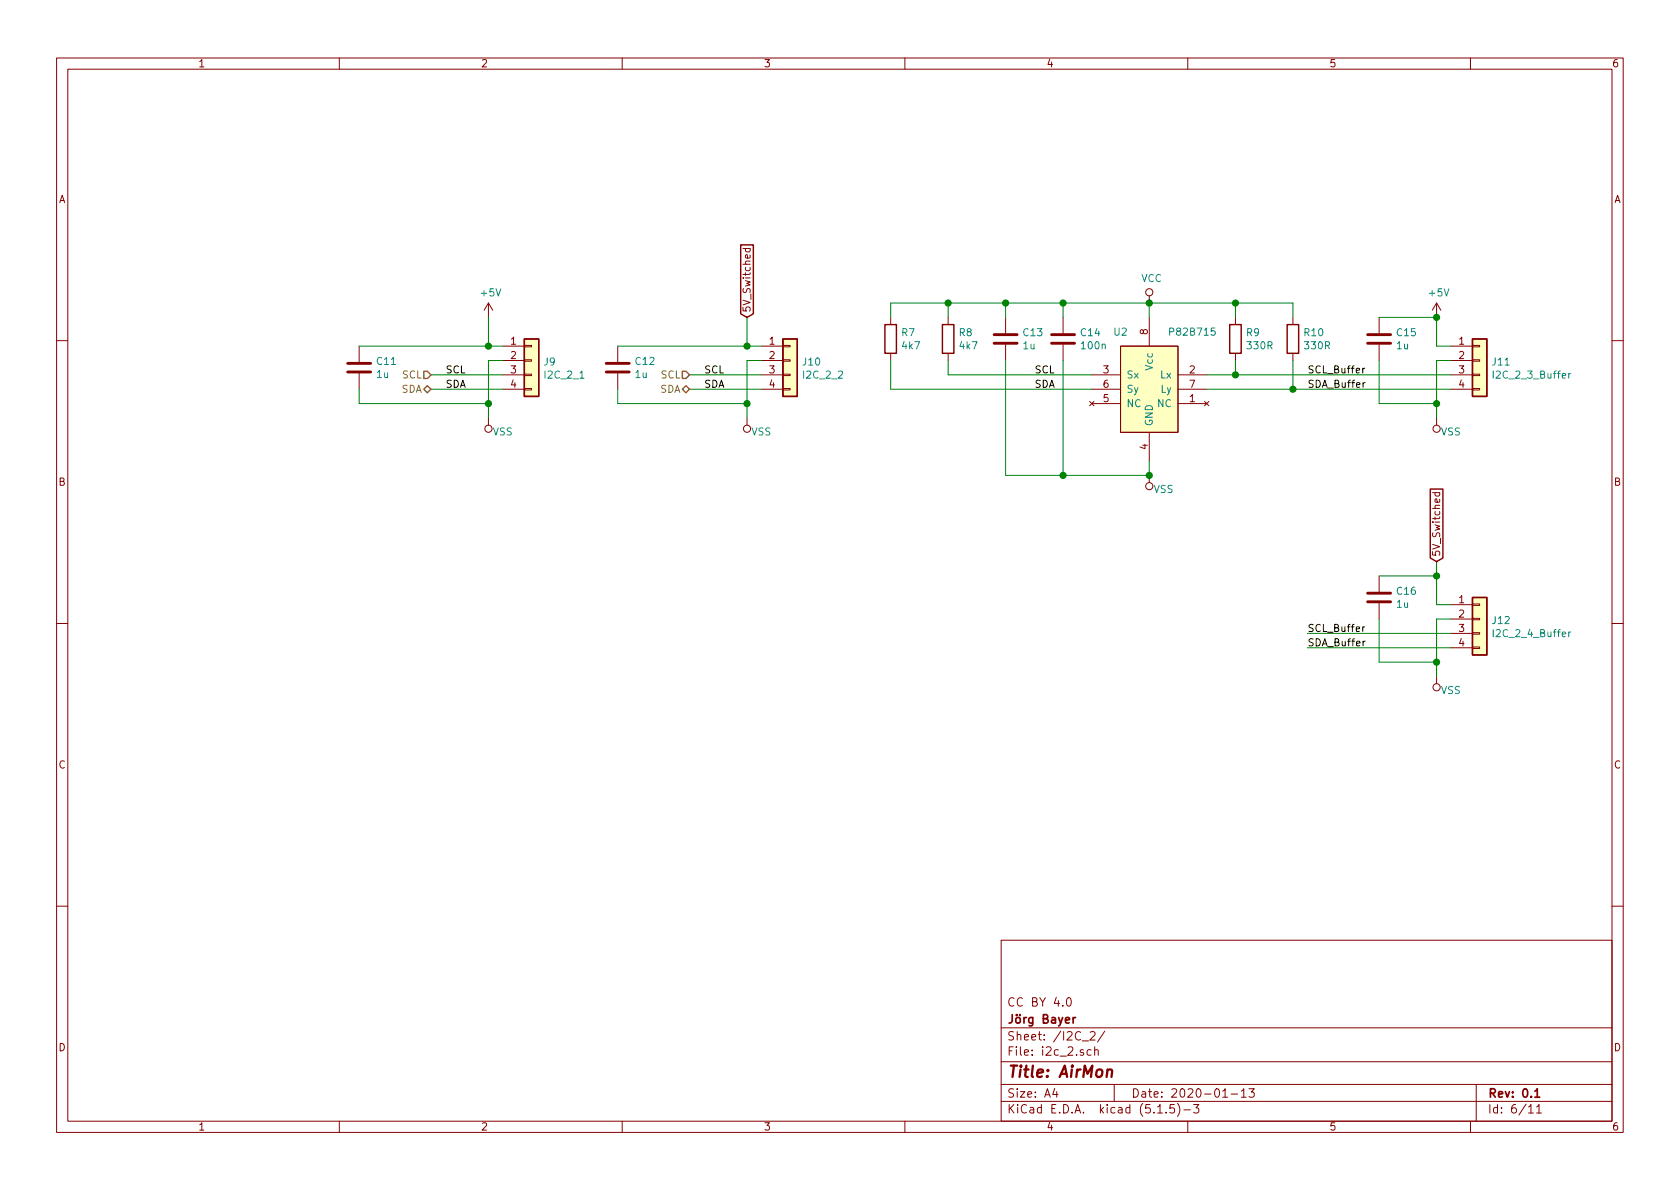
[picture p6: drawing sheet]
EESchema Schematic File Version 4
EELAYER 30 0
EELAYER END
$Descr A4 11693 8268
encoding utf-8
Sheet 6 11
Title "AirMon"
Date "2020-01-13"
Rev "0.1"
Comp "Jörg Bayer"
Comment1 "CC BY 4.0"
Comment2 ""
Comment3 ""
Comment4 ""
$EndDescr
$Comp
L Connector_Generic:Conn_01x04 J?
U 1 1
P 5500 2500
AR Path="/5E198729/5E199423" Ref="J?"  Part="1" 
AR Path="/5E1991ED/5E199423" Ref="J10"  Part="1" 
F 0 "J10" H 5580 2492 50  0000 L CNN
F 1 "I2C_2_2" H 5580 2401 50  0000 L CNN
F 2 "Connector_PinSocket_2.54mm:PinSocket_1x04_P2.54mm_Vertical" H 5500 2500 50  0001 C CNN
F 3 "~" H 5500 2500 50  0001 C CNN
	1    5500 2500
	1    0    0    -1  
$EndComp
Wire Wire Line
	5300 2600 4800 2600
Wire Wire Line
	5300 2700 4800 2700
Wire Wire Line
	5300 2400 5200 2400
Wire Wire Line
	5200 2400 5200 2200
Wire Wire Line
	5300 2500 5200 2500
Wire Wire Line
	5200 2500 5200 2800
$Comp
L power:VSS #PWR?
U 1 1
P 5200 2900
AR Path="/5DD6D4DA/5DEBB035/5E199436" Ref="#PWR?"  Part="1" 
AR Path="/5E15DEC3/5E199436" Ref="#PWR?"  Part="1" 
AR Path="/5E151517/5E199436" Ref="#PWR?"  Part="1" 
AR Path="/5E1961BA/5E199436" Ref="#PWR?"  Part="1" 
AR Path="/5E198729/5E199436" Ref="#PWR?"  Part="1" 
AR Path="/5E1991ED/5E199436" Ref="#PWR019"  Part="1" 
F 0 "#PWR019" H 5200 2750 50  0001 C CNN
F 1 "VSS" H 5100 3000 50  0000 C CNN
F 2 "" H 5200 2900 50  0001 C CNN
F 3 "" H 5200 2900 50  0001 C CNN
	1    5200 2900
	-1   0    0    1   
$EndComp
Text Label 4900 2600 0    50   ~ 0
SCL
Text Label 4900 2700 0    50   ~ 0
SDA
Text HLabel 4800 2600 0    50   Input ~ 0
SCL
Text HLabel 4800 2700 0    50   BiDi ~ 0
SDA
$Comp
L power:VCC #PWR?
U 1 1
P 8000 2100
AR Path="/5DD6D4DA/5DEBB035/5E19944D" Ref="#PWR?"  Part="1" 
AR Path="/5E15DEC3/5E19944D" Ref="#PWR?"  Part="1" 
AR Path="/5E151517/5E19944D" Ref="#PWR?"  Part="1" 
AR Path="/5E1961BA/5E19944D" Ref="#PWR?"  Part="1" 
AR Path="/5E198729/5E19944D" Ref="#PWR?"  Part="1" 
AR Path="/5E1991ED/5E19944D" Ref="#PWR020"  Part="1" 
F 0 "#PWR020" H 8000 1950 50  0001 C CNN
F 1 "VCC" H 8017 2273 50  0000 C CNN
F 2 "" H 8000 2100 50  0001 C CNN
F 3 "" H 8000 2100 50  0001 C CNN
	1    8000 2100
	1    0    0    -1  
$EndComp
$Comp
L power:VSS #PWR?
U 1 1
P 8000 3300
AR Path="/5DD6D4DA/5DEBB035/5E199453" Ref="#PWR?"  Part="1" 
AR Path="/5E15DEC3/5E199453" Ref="#PWR?"  Part="1" 
AR Path="/5E151517/5E199453" Ref="#PWR?"  Part="1" 
AR Path="/5E1961BA/5E199453" Ref="#PWR?"  Part="1" 
AR Path="/5E198729/5E199453" Ref="#PWR?"  Part="1" 
AR Path="/5E1991ED/5E199453" Ref="#PWR021"  Part="1" 
F 0 "#PWR021" H 8000 3150 50  0001 C CNN
F 1 "VSS" H 7900 3400 50  0000 C CNN
F 2 "" H 8000 3300 50  0001 C CNN
F 3 "" H 8000 3300 50  0001 C CNN
	1    8000 3300
	-1   0    0    1   
$EndComp
Text Label 7200 2600 0    50   ~ 0
SCL
Text Label 7200 2700 0    50   ~ 0
SDA
$Comp
L Device:C C?
U 1 1
P 4300 2550
AR Path="/5DD6D4DA/5DD6D50E/5E19A6BC" Ref="C?"  Part="1" 
AR Path="/5DD6D4DA/5DDED058/5E19A6BC" Ref="C?"  Part="1" 
AR Path="/5DD6D4DA/5DDED066/5E19A6BC" Ref="C?"  Part="1" 
AR Path="/5DD6D4DA/5DDED074/5E19A6BC" Ref="C?"  Part="1" 
AR Path="/5E15DEC3/5E19A6BC" Ref="C?"  Part="1" 
AR Path="/5E151517/5E19A6BC" Ref="C?"  Part="1" 
AR Path="/5E1991ED/5E19A6BC" Ref="C12"  Part="1" 
F 0 "C12" H 4415 2596 50  0000 L CNN
F 1 "1u" H 4415 2505 50  0000 L CNN
F 2 "Capacitor_SMD:C_0805_2012Metric" H 4338 2400 50  0001 C CNN
F 3 "~" H 4300 2550 50  0001 C CNN
F 4 "CL21B105KBFNNNE" H 4300 2550 50  0001 C CNN "manf#"
F 5 "C28323" H 0   0   50  0001 C CNN "lcsc#"
	1    4300 2550
	1    0    0    -1  
$EndComp
Wire Wire Line
	4300 2400 5200 2400
Connection ~ 5200 2400
Wire Wire Line
	4300 2700 4300 2800
Wire Wire Line
	4300 2800 5200 2800
Connection ~ 5200 2800
Wire Wire Line
	5200 2800 5200 2900
$Comp
L global:P82B715 U2
U 1 1
P 8000 2700
F 0 "U2" H 7800 3100 50  0000 C CNN
F 1 "P82B715" H 8300 3100 50  0000 C CNN
F 2 "Package_SO:SOIC-8_3.9x4.9mm_P1.27mm" H 8000 2700 50  0001 C CNN
F 3 "http://www.ti.com/lit/ds/symlink/p82b715.pdf" H 8000 2700 50  0001 C CNN
F 4 "P82B715" H 0   0   50  0001 C CNN "manf#"
F 5 "	296-24729-1-ND	" H 0   0   50  0001 C CNN "digikey#"
	1    8000 2700
	1    0    0    -1  
$EndComp
Wire Wire Line
	8000 2100 8000 2200
Wire Wire Line
	8000 3200 8000 3300
$Comp
L Device:R R?
U 1 1
P 6600 2350
AR Path="/5DD6D4DA/5DD6D50E/5E19BE86" Ref="R?"  Part="1" 
AR Path="/5DD6D4DA/5DDED058/5E19BE86" Ref="R?"  Part="1" 
AR Path="/5DD6D4DA/5DDED066/5E19BE86" Ref="R?"  Part="1" 
AR Path="/5DD6D4DA/5DDED074/5E19BE86" Ref="R?"  Part="1" 
AR Path="/5DD6D4DA/5DD6D549/5E19BE86" Ref="R?"  Part="1" 
AR Path="/5DD6D4DA/5DDFF593/5E19BE86" Ref="R?"  Part="1" 
AR Path="/5DD6D4DA/5DE2F431/5E19BE86" Ref="R?"  Part="1" 
AR Path="/5E15DEC3/5E19BE86" Ref="R?"  Part="1" 
AR Path="/5E151517/5E19BE86" Ref="R?"  Part="1" 
AR Path="/5E1991ED/5E19BE86" Ref="R8"  Part="1" 
F 0 "R8" H 6530 2396 50  0000 R CNN
F 1 "4k7" H 6530 2305 50  0000 R CNN
F 2 "Resistor_SMD:R_0603_1608Metric" V 6530 2350 50  0001 C CNN
F 3 "~" H 6600 2350 50  0001 C CNN
F 4 "C23162" H 0   0   50  0001 C CNN "lcsc#"
F 5 "0603WAF4701T5E" H 0   0   50  0001 C CNN "manf#"
	1    6600 2350
	-1   0    0    -1  
$EndComp
$Comp
L Device:R R?
U 1 1
P 6200 2350
AR Path="/5DD6D4DA/5DD6D50E/5E19BF5B" Ref="R?"  Part="1" 
AR Path="/5DD6D4DA/5DDED058/5E19BF5B" Ref="R?"  Part="1" 
AR Path="/5DD6D4DA/5DDED066/5E19BF5B" Ref="R?"  Part="1" 
AR Path="/5DD6D4DA/5DDED074/5E19BF5B" Ref="R?"  Part="1" 
AR Path="/5DD6D4DA/5DD6D549/5E19BF5B" Ref="R?"  Part="1" 
AR Path="/5DD6D4DA/5DDFF593/5E19BF5B" Ref="R?"  Part="1" 
AR Path="/5DD6D4DA/5DE2F431/5E19BF5B" Ref="R?"  Part="1" 
AR Path="/5E15DEC3/5E19BF5B" Ref="R?"  Part="1" 
AR Path="/5E151517/5E19BF5B" Ref="R?"  Part="1" 
AR Path="/5E1991ED/5E19BF5B" Ref="R7"  Part="1" 
F 0 "R7" H 6130 2396 50  0000 R CNN
F 1 "4k7" H 6130 2305 50  0000 R CNN
F 2 "Resistor_SMD:R_0603_1608Metric" V 6130 2350 50  0001 C CNN
F 3 "~" H 6200 2350 50  0001 C CNN
F 4 "C23162" H 0   0   50  0001 C CNN "lcsc#"
F 5 "0603WAF4701T5E" H 0   0   50  0001 C CNN "manf#"
	1    6200 2350
	-1   0    0    -1  
$EndComp
Wire Wire Line
	6600 2600 6600 2500
Wire Wire Line
	6600 2600 7600 2600
Wire Wire Line
	6200 2700 6200 2500
Wire Wire Line
	6200 2700 7600 2700
Wire Wire Line
	6200 2200 6200 2100
Wire Wire Line
	6200 2100 6600 2100
Connection ~ 8000 2100
Wire Wire Line
	6600 2200 6600 2100
Connection ~ 6600 2100
Wire Wire Line
	6600 2100 7000 2100
$Comp
L Device:R R?
U 1 1
P 9000 2350
AR Path="/5DD6D4DA/5DD6D50E/5E19C56E" Ref="R?"  Part="1" 
AR Path="/5DD6D4DA/5DDED058/5E19C56E" Ref="R?"  Part="1" 
AR Path="/5DD6D4DA/5DDED066/5E19C56E" Ref="R?"  Part="1" 
AR Path="/5DD6D4DA/5DDED074/5E19C56E" Ref="R?"  Part="1" 
AR Path="/5DD6D4DA/5DD6D549/5E19C56E" Ref="R?"  Part="1" 
AR Path="/5DD6D4DA/5DDFF593/5E19C56E" Ref="R?"  Part="1" 
AR Path="/5DD6D4DA/5DE2F431/5E19C56E" Ref="R?"  Part="1" 
AR Path="/5E15DEC3/5E19C56E" Ref="R?"  Part="1" 
AR Path="/5E151517/5E19C56E" Ref="R?"  Part="1" 
AR Path="/5E1991ED/5E19C56E" Ref="R10"  Part="1" 
F 0 "R10" H 8930 2396 50  0000 R CNN
F 1 "330R" H 8930 2305 50  0000 R CNN
F 2 "Resistor_SMD:R_0603_1608Metric" V 8930 2350 50  0001 C CNN
F 3 "~" H 9000 2350 50  0001 C CNN
F 4 "C23138" H 0   0   50  0001 C CNN "lcsc#"
F 5 "0603WAF3300T5E" H 0   0   50  0001 C CNN "manf#"
	1    9000 2350
	-1   0    0    -1  
$EndComp
$Comp
L Device:R R?
U 1 1
P 8600 2350
AR Path="/5DD6D4DA/5DD6D50E/5E19C574" Ref="R?"  Part="1" 
AR Path="/5DD6D4DA/5DDED058/5E19C574" Ref="R?"  Part="1" 
AR Path="/5DD6D4DA/5DDED066/5E19C574" Ref="R?"  Part="1" 
AR Path="/5DD6D4DA/5DDED074/5E19C574" Ref="R?"  Part="1" 
AR Path="/5DD6D4DA/5DD6D549/5E19C574" Ref="R?"  Part="1" 
AR Path="/5DD6D4DA/5DDFF593/5E19C574" Ref="R?"  Part="1" 
AR Path="/5DD6D4DA/5DE2F431/5E19C574" Ref="R?"  Part="1" 
AR Path="/5E15DEC3/5E19C574" Ref="R?"  Part="1" 
AR Path="/5E151517/5E19C574" Ref="R?"  Part="1" 
AR Path="/5E1991ED/5E19C574" Ref="R9"  Part="1" 
F 0 "R9" H 8530 2396 50  0000 R CNN
F 1 "330R" H 8530 2305 50  0000 R CNN
F 2 "Resistor_SMD:R_0603_1608Metric" V 8530 2350 50  0001 C CNN
F 3 "~" H 8600 2350 50  0001 C CNN
F 4 "C23138" H 0   0   50  0001 C CNN "lcsc#"
F 5 "0603WAF3300T5E" H 0   0   50  0001 C CNN "manf#"
	1    8600 2350
	-1   0    0    -1  
$EndComp
Wire Wire Line
	8400 2600 8600 2600
Wire Wire Line
	8600 2600 8600 2500
Wire Wire Line
	9000 2700 9000 2500
Wire Wire Line
	8400 2700 9000 2700
Wire Wire Line
	8600 2200 8600 2100
Wire Wire Line
	8600 2100 8000 2100
Wire Wire Line
	8600 2100 9000 2100
Wire Wire Line
	9000 2100 9000 2200
Connection ~ 8600 2100
$Comp
L Connector_Generic:Conn_01x04 J?
U 1 1
P 10300 2500
AR Path="/5E198729/5E19E04D" Ref="J?"  Part="1" 
AR Path="/5E1991ED/5E19E04D" Ref="J11"  Part="1" 
F 0 "J11" H 10380 2492 50  0000 L CNN
F 1 "I2C_2_3_Buffer" H 10380 2401 50  0000 L CNN
F 2 "Connector_PinSocket_2.54mm:PinSocket_1x04_P2.54mm_Vertical" H 10300 2500 50  0001 C CNN
F 3 "~" H 10300 2500 50  0001 C CNN
	1    10300 2500
	1    0    0    -1  
$EndComp
Wire Wire Line
	10100 2400 10000 2400
Wire Wire Line
	10000 2400 10000 2200
Wire Wire Line
	10100 2500 10000 2500
$Comp
L power:VSS #PWR?
U 1 1
P 10000 2900
AR Path="/5DD6D4DA/5DEBB035/5E19E05F" Ref="#PWR?"  Part="1" 
AR Path="/5E15DEC3/5E19E05F" Ref="#PWR?"  Part="1" 
AR Path="/5E151517/5E19E05F" Ref="#PWR?"  Part="1" 
AR Path="/5E1961BA/5E19E05F" Ref="#PWR?"  Part="1" 
AR Path="/5E198729/5E19E05F" Ref="#PWR?"  Part="1" 
AR Path="/5E1991ED/5E19E05F" Ref="#PWR023"  Part="1" 
F 0 "#PWR023" H 10000 2750 50  0001 C CNN
F 1 "VSS" H 9900 3000 50  0000 C CNN
F 2 "" H 10000 2900 50  0001 C CNN
F 3 "" H 10000 2900 50  0001 C CNN
	1    10000 2900
	-1   0    0    1   
$EndComp
Wire Wire Line
	10000 2500 10000 2800
Wire Wire Line
	9000 2700 10100 2700
Connection ~ 9000 2700
Wire Wire Line
	8600 2600 10100 2600
Connection ~ 8600 2600
$Comp
L power:+5V #PWR?
U 1 1
P 10000 2200
AR Path="/5E18E639/5E1A15D1" Ref="#PWR?"  Part="1" 
AR Path="/5E1991ED/5E1A15D1" Ref="#PWR022"  Part="1" 
F 0 "#PWR022" H 10000 2050 50  0001 C CNN
F 1 "+5V" H 10015 2373 50  0000 C CNN
F 2 "" H 10000 2200 50  0001 C CNN
F 3 "" H 10000 2200 50  0001 C CNN
	1    10000 2200
	1    0    0    -1  
$EndComp
$Comp
L Device:C C?
U 1 1
P 9600 2350
AR Path="/5DD6D4DA/5DD6D50E/5E1A1CF6" Ref="C?"  Part="1" 
AR Path="/5DD6D4DA/5DDED058/5E1A1CF6" Ref="C?"  Part="1" 
AR Path="/5DD6D4DA/5DDED066/5E1A1CF6" Ref="C?"  Part="1" 
AR Path="/5DD6D4DA/5DDED074/5E1A1CF6" Ref="C?"  Part="1" 
AR Path="/5E15DEC3/5E1A1CF6" Ref="C?"  Part="1" 
AR Path="/5E151517/5E1A1CF6" Ref="C?"  Part="1" 
AR Path="/5E1991ED/5E1A1CF6" Ref="C15"  Part="1" 
F 0 "C15" H 9715 2396 50  0000 L CNN
F 1 "1u" H 9715 2305 50  0000 L CNN
F 2 "Capacitor_SMD:C_0805_2012Metric" H 9638 2200 50  0001 C CNN
F 3 "~" H 9600 2350 50  0001 C CNN
F 4 "CL21B105KBFNNNE" H 9600 2350 50  0001 C CNN "manf#"
F 5 "C28323" H 0   0   50  0001 C CNN "lcsc#"
	1    9600 2350
	1    0    0    -1  
$EndComp
Wire Wire Line
	10000 2200 9600 2200
Connection ~ 10000 2200
Wire Wire Line
	9600 2500 9600 2800
Wire Wire Line
	9600 2800 10000 2800
Connection ~ 10000 2800
Wire Wire Line
	10000 2800 10000 2900
$Comp
L Connector_Generic:Conn_01x04 J?
U 1 1
P 3700 2500
AR Path="/5E198729/5E1A4C6E" Ref="J?"  Part="1" 
AR Path="/5E1991ED/5E1A4C6E" Ref="J9"  Part="1" 
F 0 "J9" H 3780 2492 50  0000 L CNN
F 1 "I2C_2_1" H 3780 2401 50  0000 L CNN
F 2 "Connector_PinSocket_2.54mm:PinSocket_1x04_P2.54mm_Vertical" H 3700 2500 50  0001 C CNN
F 3 "~" H 3700 2500 50  0001 C CNN
	1    3700 2500
	1    0    0    -1  
$EndComp
Wire Wire Line
	3500 2600 3000 2600
Wire Wire Line
	3500 2700 3000 2700
Wire Wire Line
	3500 2400 3400 2400
Wire Wire Line
	3400 2400 3400 2200
Wire Wire Line
	3500 2500 3400 2500
Wire Wire Line
	3400 2500 3400 2800
$Comp
L power:VSS #PWR?
U 1 1
P 3400 2900
AR Path="/5DD6D4DA/5DEBB035/5E1A4C7A" Ref="#PWR?"  Part="1" 
AR Path="/5E15DEC3/5E1A4C7A" Ref="#PWR?"  Part="1" 
AR Path="/5E151517/5E1A4C7A" Ref="#PWR?"  Part="1" 
AR Path="/5E1961BA/5E1A4C7A" Ref="#PWR?"  Part="1" 
AR Path="/5E198729/5E1A4C7A" Ref="#PWR?"  Part="1" 
AR Path="/5E1991ED/5E1A4C7A" Ref="#PWR018"  Part="1" 
F 0 "#PWR018" H 3400 2750 50  0001 C CNN
F 1 "VSS" H 3300 3000 50  0000 C CNN
F 2 "" H 3400 2900 50  0001 C CNN
F 3 "" H 3400 2900 50  0001 C CNN
	1    3400 2900
	-1   0    0    1   
$EndComp
Text Label 3100 2600 0    50   ~ 0
SCL
Text Label 3100 2700 0    50   ~ 0
SDA
Text HLabel 3000 2600 0    50   Input ~ 0
SCL
Text HLabel 3000 2700 0    50   BiDi ~ 0
SDA
$Comp
L Device:C C?
U 1 1
P 2500 2550
AR Path="/5DD6D4DA/5DD6D50E/5E1A4C85" Ref="C?"  Part="1" 
AR Path="/5DD6D4DA/5DDED058/5E1A4C85" Ref="C?"  Part="1" 
AR Path="/5DD6D4DA/5DDED066/5E1A4C85" Ref="C?"  Part="1" 
AR Path="/5DD6D4DA/5DDED074/5E1A4C85" Ref="C?"  Part="1" 
AR Path="/5E15DEC3/5E1A4C85" Ref="C?"  Part="1" 
AR Path="/5E151517/5E1A4C85" Ref="C?"  Part="1" 
AR Path="/5E1991ED/5E1A4C85" Ref="C11"  Part="1" 
F 0 "C11" H 2615 2596 50  0000 L CNN
F 1 "1u" H 2615 2505 50  0000 L CNN
F 2 "Capacitor_SMD:C_0805_2012Metric" H 2538 2400 50  0001 C CNN
F 3 "~" H 2500 2550 50  0001 C CNN
F 4 "CL21B105KBFNNNE" H 2500 2550 50  0001 C CNN "manf#"
F 5 "C28323" H 0   0   50  0001 C CNN "lcsc#"
	1    2500 2550
	1    0    0    -1  
$EndComp
Wire Wire Line
	2500 2400 3400 2400
Connection ~ 3400 2400
Wire Wire Line
	2500 2700 2500 2800
Wire Wire Line
	2500 2800 3400 2800
Connection ~ 3400 2800
Wire Wire Line
	3400 2800 3400 2900
$Comp
L power:+5V #PWR?
U 1 1
P 3400 2200
AR Path="/5E18E639/5E1A4C91" Ref="#PWR?"  Part="1" 
AR Path="/5E1991ED/5E1A4C91" Ref="#PWR017"  Part="1" 
F 0 "#PWR017" H 3400 2050 50  0001 C CNN
F 1 "+5V" H 3415 2373 50  0000 C CNN
F 2 "" H 3400 2200 50  0001 C CNN
F 3 "" H 3400 2200 50  0001 C CNN
	1    3400 2200
	1    0    0    -1  
$EndComp
Text Label 9100 2600 0    50   ~ 0
SCL_Buffer
Text Label 9100 2700 0    50   ~ 0
SDA_Buffer
$Comp
L Connector_Generic:Conn_01x04 J?
U 1 1
P 10300 4300
AR Path="/5E198729/5E1A9AB3" Ref="J?"  Part="1" 
AR Path="/5E1991ED/5E1A9AB3" Ref="J12"  Part="1" 
F 0 "J12" H 10380 4292 50  0000 L CNN
F 1 "I2C_2_4_Buffer" H 10380 4201 50  0000 L CNN
F 2 "Connector_PinSocket_2.54mm:PinSocket_1x04_P2.54mm_Vertical" H 10300 4300 50  0001 C CNN
F 3 "~" H 10300 4300 50  0001 C CNN
	1    10300 4300
	1    0    0    -1  
$EndComp
Wire Wire Line
	10100 4200 10000 4200
Wire Wire Line
	10000 4200 10000 4000
Wire Wire Line
	10100 4300 10000 4300
$Comp
L power:VSS #PWR?
U 1 1
P 10000 4700
AR Path="/5DD6D4DA/5DEBB035/5E1A9ABC" Ref="#PWR?"  Part="1" 
AR Path="/5E15DEC3/5E1A9ABC" Ref="#PWR?"  Part="1" 
AR Path="/5E151517/5E1A9ABC" Ref="#PWR?"  Part="1" 
AR Path="/5E1961BA/5E1A9ABC" Ref="#PWR?"  Part="1" 
AR Path="/5E198729/5E1A9ABC" Ref="#PWR?"  Part="1" 
AR Path="/5E1991ED/5E1A9ABC" Ref="#PWR024"  Part="1" 
F 0 "#PWR024" H 10000 4550 50  0001 C CNN
F 1 "VSS" H 9900 4800 50  0000 C CNN
F 2 "" H 10000 4700 50  0001 C CNN
F 3 "" H 10000 4700 50  0001 C CNN
	1    10000 4700
	-1   0    0    1   
$EndComp
Wire Wire Line
	10000 4300 10000 4600
Wire Wire Line
	9100 4500 10100 4500
Wire Wire Line
	9100 4400 10100 4400
$Comp
L Device:C C?
U 1 1
P 9600 4150
AR Path="/5DD6D4DA/5DD6D50E/5E1A9ACC" Ref="C?"  Part="1" 
AR Path="/5DD6D4DA/5DDED058/5E1A9ACC" Ref="C?"  Part="1" 
AR Path="/5DD6D4DA/5DDED066/5E1A9ACC" Ref="C?"  Part="1" 
AR Path="/5DD6D4DA/5DDED074/5E1A9ACC" Ref="C?"  Part="1" 
AR Path="/5E15DEC3/5E1A9ACC" Ref="C?"  Part="1" 
AR Path="/5E151517/5E1A9ACC" Ref="C?"  Part="1" 
AR Path="/5E1991ED/5E1A9ACC" Ref="C16"  Part="1" 
F 0 "C16" H 9715 4196 50  0000 L CNN
F 1 "1u" H 9715 4105 50  0000 L CNN
F 2 "Capacitor_SMD:C_0805_2012Metric" H 9638 4000 50  0001 C CNN
F 3 "~" H 9600 4150 50  0001 C CNN
F 4 "CL21B105KBFNNNE" H 9600 4150 50  0001 C CNN "manf#"
F 5 "C28323" H 0   0   50  0001 C CNN "lcsc#"
	1    9600 4150
	1    0    0    -1  
$EndComp
Wire Wire Line
	10000 4000 9600 4000
Wire Wire Line
	9600 4300 9600 4600
Wire Wire Line
	9600 4600 10000 4600
Connection ~ 10000 4600
Wire Wire Line
	10000 4600 10000 4700
Text Label 9100 4400 0    50   ~ 0
SCL_Buffer
Text Label 9100 4500 0    50   ~ 0
SDA_Buffer
$Comp
L Device:C C?
U 1 1
P 7400 2350
AR Path="/5DD6D4DA/5DD6D50E/5E1ADB5C" Ref="C?"  Part="1" 
AR Path="/5DD6D4DA/5DDED058/5E1ADB5C" Ref="C?"  Part="1" 
AR Path="/5DD6D4DA/5DDED066/5E1ADB5C" Ref="C?"  Part="1" 
AR Path="/5DD6D4DA/5DDED074/5E1ADB5C" Ref="C?"  Part="1" 
AR Path="/5E15DEC3/5E1ADB5C" Ref="C?"  Part="1" 
AR Path="/5E151517/5E1ADB5C" Ref="C?"  Part="1" 
AR Path="/5E1991ED/5E1ADB5C" Ref="C14"  Part="1" 
F 0 "C14" H 7515 2396 50  0000 L CNN
F 1 "100n" H 7515 2305 50  0000 L CNN
F 2 "Capacitor_SMD:C_0603_1608Metric" H 7438 2200 50  0001 C CNN
F 3 "~" H 7400 2350 50  0001 C CNN
F 4 "CC0603KRX7R9BB104" H 7400 2350 50  0001 C CNN "manf#"
F 5 "C14663" H 0   0   50  0001 C CNN "lcsc#"
	1    7400 2350
	1    0    0    -1  
$EndComp
Wire Wire Line
	7400 2200 7400 2100
Connection ~ 7400 2100
Wire Wire Line
	7400 2100 8000 2100
Wire Wire Line
	7400 2500 7400 3300
Wire Wire Line
	7400 3300 8000 3300
Connection ~ 8000 3300
$Comp
L Device:C C?
U 1 1
P 7000 2350
AR Path="/5DD6D4DA/5DD6D50E/5E1B8370" Ref="C?"  Part="1" 
AR Path="/5DD6D4DA/5DDED058/5E1B8370" Ref="C?"  Part="1" 
AR Path="/5DD6D4DA/5DDED066/5E1B8370" Ref="C?"  Part="1" 
AR Path="/5DD6D4DA/5DDED074/5E1B8370" Ref="C?"  Part="1" 
AR Path="/5E15DEC3/5E1B8370" Ref="C?"  Part="1" 
AR Path="/5E151517/5E1B8370" Ref="C?"  Part="1" 
AR Path="/5E1991ED/5E1B8370" Ref="C13"  Part="1" 
F 0 "C13" H 7115 2396 50  0000 L CNN
F 1 "1u" H 7115 2305 50  0000 L CNN
F 2 "Capacitor_SMD:C_0805_2012Metric" H 7038 2200 50  0001 C CNN
F 3 "~" H 7000 2350 50  0001 C CNN
F 4 "CL21B105KBFNNNE" H 7000 2350 50  0001 C CNN "manf#"
F 5 "C28323" H 0   0   50  0001 C CNN "lcsc#"
	1    7000 2350
	1    0    0    -1  
$EndComp
Wire Wire Line
	7000 2200 7000 2100
Connection ~ 7000 2100
Wire Wire Line
	7000 2100 7400 2100
Wire Wire Line
	7000 2500 7000 3300
Wire Wire Line
	7000 3300 7400 3300
Connection ~ 7400 3300
Text GLabel 5200 2200 1    50   Input ~ 0
5V_Switched
Text GLabel 10000 3900 1    50   Input ~ 0
5V_Switched
Wire Wire Line
	10000 3900 10000 4000
Connection ~ 10000 4000
$EndSCHEMATC
